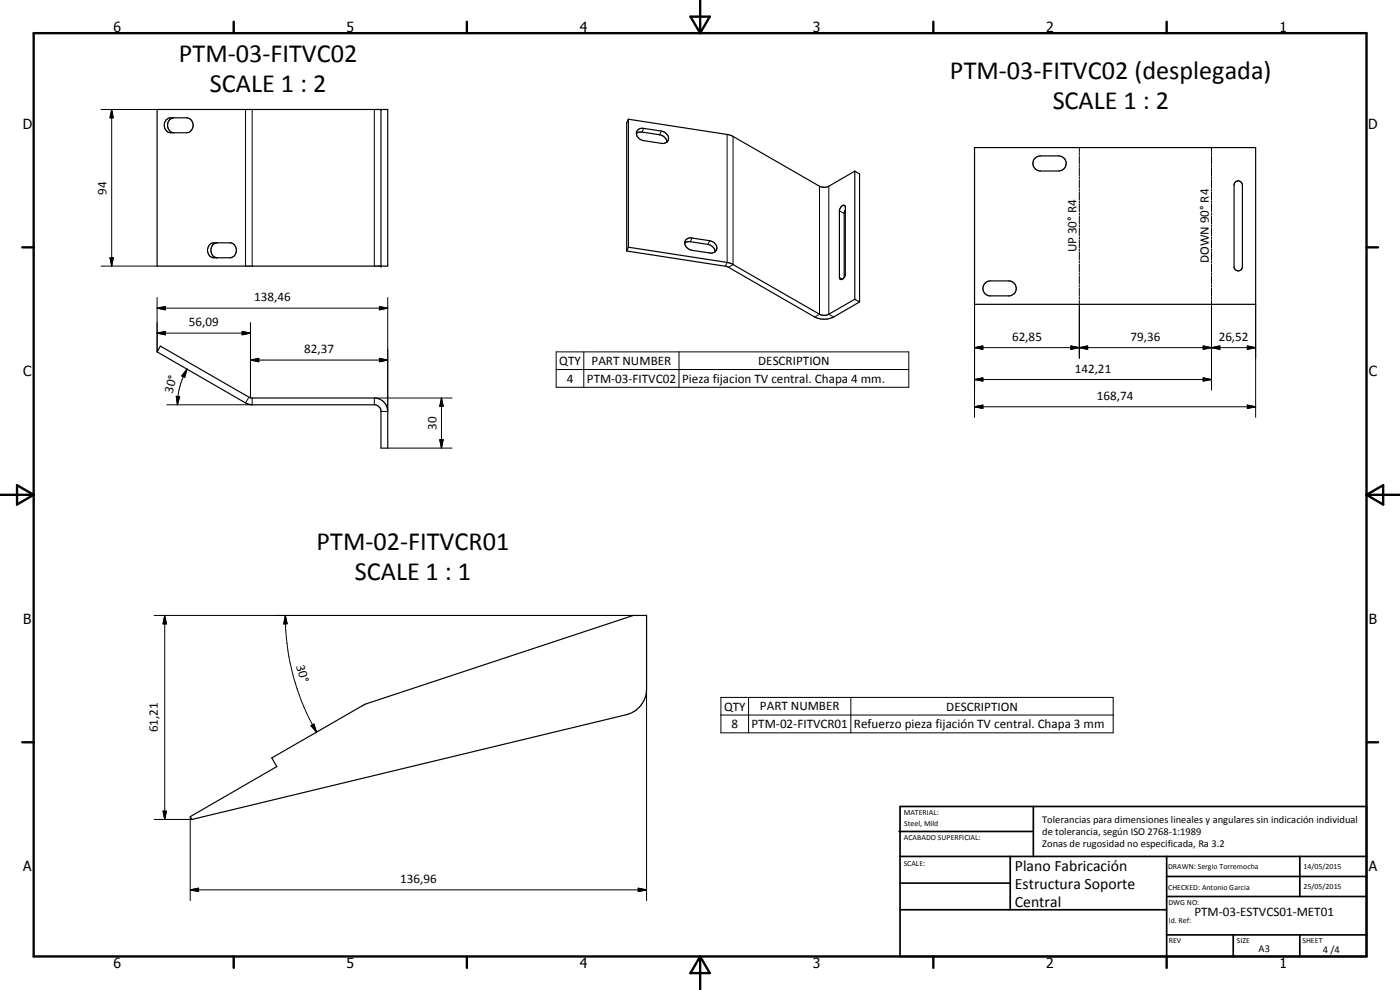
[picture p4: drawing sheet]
<svg xmlns="http://www.w3.org/2000/svg" width="420mm" height="297mm" viewBox="0 0 420 297" stroke-linecap="round" stroke-linejoin="round" font-family="sans-serif">
<g fill="none" stroke="#000" stroke-width=".35">
<path d="M47.1 32.9h69.3v46.9h-69.3zM49.9 36l1.1-.7h5.3a2.3 2.3 0 0 1 1.7 2.4 2.3 2.3 0 0 1-2 2.1h-4.7a2.29 2.29 0 0 1-1.9-1.5 2.29 2.29 0 0 1 .5-2.3zM51.9 35.3a2.3 2.3 0 0 0-1.6 2.4 2.3 2.3 0 0 0 1.9 2.1M114.3 32.9v46.9M188.6 35.8l-.5 1.1v38.4M188.6 35.8v38.4M188.6 35.8l30.8 4.8 26.5 15.3 .9 .3 1.7-.2 8-4.6M191.4 39l.5-.3 .9-.2 5.7 .8a2.06 2.06 0 0 1 1.7 3.2l-1.4 .6-5.6-.9a2.06 2.06 0 0 1-1.8-3.2zM191 40l.7-.3 .9-.1 5.3 .8a2.6 2.6 0 0 1 2.2 2.2M256.5 51.4l1.5 .8v38.4M256.5 51.4v38.4M292.5 44.3h84.3v47h-84.3z"/>
<path d="M310.6 47.5l.6-.5 1-.2h5.5a2.26 2.26 0 0 1 2.3 2.2 2.26 2.26 0 0 1-2.3 2.3h-5.5a2.26 2.26 0 0 1-2.1-1.4 2.26 2.26 0 0 1 .5-2.4zM370.7 54.6a1.27 1.27 0 0 1 1.4-.2 1.27 1.27 0 0 1 .8 1.1v24.6a1.26 1.26 0 0 1-1.2 1.2 1.26 1.26 0 0 1-1.3-1v-25zM62.9 73.5l.4-.4 .9-.2h4.8a2.31 2.31 0 0 1 1.9 2.1 2.31 2.31 0 0 1-1.6 2.3h-5.4a2.42 2.42 0 0 1-1-3.8zM65.2 72.9a2.31 2.31 0 0 0-1.9 2.1 2.31 2.31 0 0 0 1.6 2.3M188.1 75.3l29.9 4.6 26.5 15.2a6.3 6.3 0 0 0 5.7 0l7.8-4.5M188.6 74.2l-.5 1.1M188.6 74.2l30.8 4.8 27.1 15.5 2-.1 8-4.6M205.5 72.9l.7-.3 1-.1 5.3 .8a2.62 2.62 0 0 1 2.1 2.2M205.9 71.9l.5-.4 .9-.1 5.7 .8a1.95 1.95 0 0 1 1.9 1.3 1.95 1.95 0 0 1-.6 2.2l-1 .2-5.6-.8a2.1 2.1 0 0 1-1.8-3.2zM252.5 61.9l.9-.3 .3 .4v20.5l-.6 1.1-.8 .3-.4-.7v-20zM253.7 63l-.3 1.1v19.1M256.5 89.8l1.5 .8"/>
<path d="M295.9 84.7l1.3-.4h5.5a2.26 2.26 0 0 1 2.3 2.1 2.26 2.26 0 0 1-1.9 2.4h-6.2a2.27 2.27 0 0 1-1.9-1.7 2.27 2.27 0 0 1 .9-2.4zM48.1 103.8l27.2 15.6h37a4 4 0 0 1 4.1 4v11.1h-2.1v-11.4l-.2-.7-.7-.7-.7-.2h-37l-1.2-.3-27.4-15.6zM57.1 245l26-15-1.5-2.6 28.1-16.2 80.4-26.5h3.9v22a8 8 0 0 1-6.1 7.8l-130.3 31.4z"/>
</g>
<g fill="#000">
<circle cx="114.3" cy="32.9" r=".18"/>
<circle cx="114.3" cy="79.8" r=".18"/>
</g>
<g fill="none" stroke="#000" stroke-width=".3">
<path d="M30.3 32.9h16.8M33.5 32.9l.5 2.4h-1zM33.5 32.9v46.9M73.7 32.9v46.9M75.7 32.9v46.9M112.3 32.9v46.9M193.2 38.5l-.6 1.1M198.5 39.3l-.6 1.1M218.2 40.3v38.4l-.5 1.2M220 40.9v38.5l-1.4 .8M245.9 55.9v38.4l-1.4 .8M248.7 55.9v38.4l1.5 .8"/>
<path d="M323.9 44.3v1.2M323.9 45.8v.6M323.9 46.7v2.4M323.9 49.4v.6M323.9 50.3v2.4M323.9 53v.6M323.9 53.9v2.4M323.9 56.6v.6M323.9 57.5v2.4M363.6 44.3v1.2M363.6 45.8v.6M363.6 46.7v2.4"/>
<path d="M363.6 49.4v.6M363.6 50.3v2.4M363.6 53v.6M363.6 53.9v2.4M363.6 56.6v.6M363.6 57.5v2.4M30.3 79.8h16.8M33 77.3h1l-.5 2.5zM207.7 71.4l-.5 1.1M213 72.2l-.5 1.1M251.9 63.2l1.5 .9M323.9 60.2v.7"/>
<path d="M323.9 61.1v2.4M323.9 63.9v.6M323.9 64.8v2.4M323.9 67.5v.6M323.9 68.4v2.4M323.9 71.1v.6M323.9 72v2.4M323.9 74.7v.6M323.9 75.6v2.4M323.9 78.3v.6M323.9 79.2v2.5M363.6 60.2v.7"/>
<path d="M363.6 61.1v2.4M363.6 63.9v.6M363.6 64.8v2.4M363.6 67.5v.6M363.6 68.4v2.4M363.6 71.1v.6M363.6 72v2.4M363.6 74.7v.6M363.6 75.6v2.4M363.6 78.3v.6M363.6 79.2v2.5M47.1 99.9l2.5-.5v1.1z"/>
<path d="M47.1 92.5l2.5-.5v1zM47.1 99.9h28.1M47.1 89.3v16.3M47.1 92.5h69.3M72.7 99.4l2.5 .5-2.5 .6zM75.2 96.8v22.6M113.9 92l2.5 .5-2.5 .5zM116.4 89.3v34.1h-2.1M251.9 83.2l.9 .5M292.5 91.3v33.9M323.9 82v.5M323.9 82.8v2.5"/>
<path d="M323.9 85.6v.5M323.9 86.5v2.4M323.9 89.2v.6M323.9 90.1v17.4M363.6 82v.5M363.6 82.8v2.5M363.6 85.6v.5M363.6 86.5v2.4M363.6 89.2v.6M363.6 90.1v27M376.8 91.3v33.9M52.9 118.9l1 .1-.7 2.5z"/>
<path d="M56.1 110.7l-.7 2.5-.8-.4zM56.1 110.7a22.2 22.2 0 0 0-2.9 10.8M74.7 119.2l-1 1.7M75.2 108l2.5-.5v1zM75.2 108h41.2M75.7 119.4v2.1h-25.6M113.9 107.5l2.5 .5-2.5 .5zM132.5 119.4l.5 2.5h-1zM132.5 119.4v15.1M135.7 119.4h-23.4v2.1M166.9 105.6h105.8v10.6h-105.8zM166.9 110.9h105.8"/>
<path d="M175.2 105.6v10.6M203.8 105.6v10.6M292.5 104.3l2.5-.5v1zM292.5 113.9l2.5-.5v.9zM292.5 104.3h84.3M292.5 113.9h71.1M321.4 103.8l2.5 .5-2.5 .5zM323.9 104.3l2.5-.5v1zM361.1 103.8l2.5 .5-2.5 .5zM361.1 113.4l2.5 .5-2.5 .4zM361.1 103.8l5 1v-1l-5 1zM363.6 104.3l2.5-.5v1z"/>
<path d="M374.3 103.8l2.5 .5-2.5 .5zM116.4 134.5h19.3M132 132h1l-.5 2.5zM292.5 122l2.5-.5v1.1zM292.5 122h84.3M374.3 121.5l2.5 .5-2.5 .6zM46.3 184.7h143.8M49.4 184.7l.5 2.5h-1zM49.4 184.7v61.2M85.6 184.7l.6 2.5h-1zM85.6 184.7a69.6 69.6 0 0 0 9.4 35M93.3 217.7l.9-.4 .8 2.4z"/>
<path d="M194 206.7v63.5M216.4 209.3h117.7v10.6h-117.7zM216.4 214.5h117.7M224.7 209.3v10.6M255.3 209.3v10.6M46.3 245.9h11.3M48.9 243.4h1l-.5 2.5zM57.1 245v25.2M57.1 267l2.5-.5v1zM57.1 267h136.9M191.5 266.5l2.5 .5-2.5 .5z"/>
</g>
<g fill="none" stroke="#000" stroke-width=".71">
<path d="M10.1 9.9h400v277.1h-400zM70.1 6.5v3.4M140.1 6.5v3.4M207.2 5h5.8l-2.9 4.9zM210.1 0v9.9M280.1 6.5v3.4M350.1 6.5v3.4M6.7 74.2h3.4M410.1 74.2h3.5M.1 148.5h10M5.1 145.6l5 2.9-5 2.9zM410.1 148.5h10"/>
<path d="M410.1 148.5l5-2.9v5.8zM6.7 222.7h3.4M410.1 222.7h3.5M70.1 287v3.4M140.1 287v3.4M210.1 287v10M210.1 287l2.9 5h-5.8zM280.1 287v3.4M350.1 287v3.4"/>
</g>
<g fill="none" stroke="#000" stroke-width=".51">
<path d="M269.8 249.5h40.3M270.1 242h140v45h-140zM270.1 257h140M303.2 257v16M310.1 242v15M350.1 257v30M390.1 257v12M270.1 265h33.1M270.1 273h80M350.1 269h60M350.1 263h60M350.1 280.5h60"/>
<path d="M370.1 280.5v6.5M390.1 280.5v6.5"/>
</g>
<g fill="#000">
<path d="M33.5 32.9l.5 2.4h-1zM33 77.3h1l-.5 2.5zM47.1 99.9l2.5-.5v1.1zM47.1 92.5l2.5-.5v1zM113.9 92l2.5 .5-2.5 .5zM52.9 118.9l1 .1-.7 2.5zM56.1 110.7l-.7 2.5-.8-.4zM72.7 99.4l2.5 .5-2.5 .6zM75.2 108l2.5-.5v1zM113.9 107.5l2.5 .5-2.5 .5zM292.5 104.3l2.5-.5v1zM292.5 113.9l2.5-.5v.9z"/>
<path d="M321.4 103.8l2.5 .5-2.5 .5zM323.9 104.3l2.5-.5v1zM361.1 103.8l2.5 .5-2.5 .5zM361.1 113.4l2.5 .5-2.5 .4zM363.6 104.3l2.5-.5v1zM374.3 103.8l2.5 .5-2.5 .5zM132 132h1l-.5 2.5zM132.5 119.4l.5 2.5h-1zM292.5 122l2.5-.5v1.1zM374.3 121.5l2.5 .5-2.5 .6zM49.4 184.7l.5 2.5h-1zM85.6 184.7l.6 2.5h-1z"/>
<path d="M93.3 217.7l.9-.4 .8 2.4zM48.9 243.4h1l-.5 2.5zM57.1 267l2.5-.5v1zM191.5 266.5l2.5 .5-2.5 .5z"/>
</g>
<g font-size="7.9">
<text x="53.7" y="18.7">PTM-03-FITVC02</text>
<text x="285.1" y="23.8">PTM-03-FITVC02 (desplegada)</text>
<text x="63" y="27.6">SCALE 1 : 2</text>
<text x="315.9" y="32.8">SCALE 1 : 2</text>
<text x="95" y="165">PTM-02-FITVCR01</text>
<text x="106.5" y="174">SCALE 1 : 1</text>
</g>
<g font-size="4.7">
<text x="304.6" y="261.2">Plano Fabricación</text>
<text x="304.6" y="266.6">Estructura Soporte</text>
<text x="304.6" y="272">Central</text>
</g>
<g font-size="4.2">
<text x="34" y="9.6">6</text>
<text x="104" y="9.6">5</text>
<text x="174" y="9.6">4</text>
<text x="244" y="9.6">3</text>
<text x="314" y="9.6">2</text>
<text x="384" y="9.6">1</text>
<text x="6.8" y="38.7">D</text>
<text x="410.6" y="38.7">D</text>
<text x="7" y="112.9">C</text>
<text x="410.8" y="112.9">C</text>
<text x="7" y="187.1">B</text>
<text x="410.8" y="187.1">B</text>
<text x="7" y="261.4">A</text>
<text x="410.8" y="261.4">A</text>
<text x="34" y="290.4">6</text>
<text x="104" y="290.4">5</text>
<text x="174" y="290.4">4</text>
<text x="244" y="290.4">3</text>
<text x="314" y="290.4">2</text>
<text x="384" y="290.4">1</text>
</g>
<g font-size="3.9">
<text x="32" y="58.4" transform="rotate(-90 32 58.4)">94</text>
<text x="323.1" y="75.7" transform="rotate(-90 323.1 75.7)">UP 30° R4</text>
<text x="362.8" y="79" transform="rotate(-90 362.8 79)">DOWN 90° R4</text>
<text x="76.3" y="90.4">138,46</text>
<text x="56.7" y="97.9">56,09</text>
<text x="91.3" y="106">82,37</text>
<text x="303.7" y="102.3">62,85</text>
<text x="339.3" y="102.3">79,36</text>
<text x="365.7" y="102.3">26,52</text>
<text x="167.8" y="109.5">QTY</text>
<text x="177.5" y="109.5">PART NUMBER</text>
<text x="227.5" y="109.5">DESCRIPTION</text>
<text x="322.6" y="111.8">142,21</text>
<text x="51.8" y="118.1" transform="rotate(-75 51.8 118.1)">30°</text>
<text x="170.1" y="114.8">4</text>
<text x="176.1" y="114.9">PTM-03-FITVC02</text>
<text x="204.7" y="114.9">Pieza fijacion TV central. Chapa 4 mm.</text>
<text x="329.2" y="120">168,74</text>
<text x="131" y="128.9" transform="rotate(-90 131 128.9)">30</text>
<text x="88.9" y="199.8" transform="rotate(75 88.9 199.8)">30°</text>
<text x="217.3" y="213.2">QTY</text>
<text x="228.1" y="213.1">PART NUMBER</text>
<text x="284" y="213.2">DESCRIPTION</text>
<text x="47.4" y="219.8" transform="rotate(-90 47.4 219.8)">61,21</text>
<text x="219.5" y="218.5">8</text>
<text x="225.5" y="218.5">PTM-02-FITVCR01</text>
<text x="256.3" y="218.6">Refuerzo pieza fijación TV central. Chapa 3 mm</text>
<text x="120.1" y="265">136,96</text>
<text x="358.5" y="275">PTM-03-ESTVCS01-MET01</text>
</g>
<g font-size="3.1">
<text x="312.7" y="246.8">Tolerancias para dimensiones lineales y angulares sin indicación individual</text>
<text x="312.7" y="250.4">de tolerancia, según ISO 2768-1:1989</text>
<text x="312.7" y="254">Zonas de rugosidad no especificada, Ra 3.2</text>
<text x="377.7" y="285.6">A3</text>
<text x="397" y="285.9">4 /4</text>
</g>
<g font-size="2.4">
<text x="271.2" y="244.4">MATERIAL:</text>
<text x="271.3" y="252">ACABADO SUPERFICIAL:</text>
<text x="271.4" y="247.9">Steel, Mild</text>
<text x="271.2" y="259.7">SCALE:</text>
<text x="350.6" y="260.8">DRAWN: Sergio Torremocha</text>
<text x="391.2" y="260.6">14/05/2015</text>
<text x="350.6" y="267">CHECKED: Antonio Garcia</text>
<text x="391.2" y="266.7">25/05/2015</text>
<text x="350.6" y="271.4">DWG NO:</text>
<text x="350.8" y="276.9">Id. Ref:</text>
<text x="350.8" y="282.8">REV</text>
<text x="371.2" y="282.9">SIZE</text>
<text x="390.9" y="282.9">SHEET</text>
</g>
</svg>
